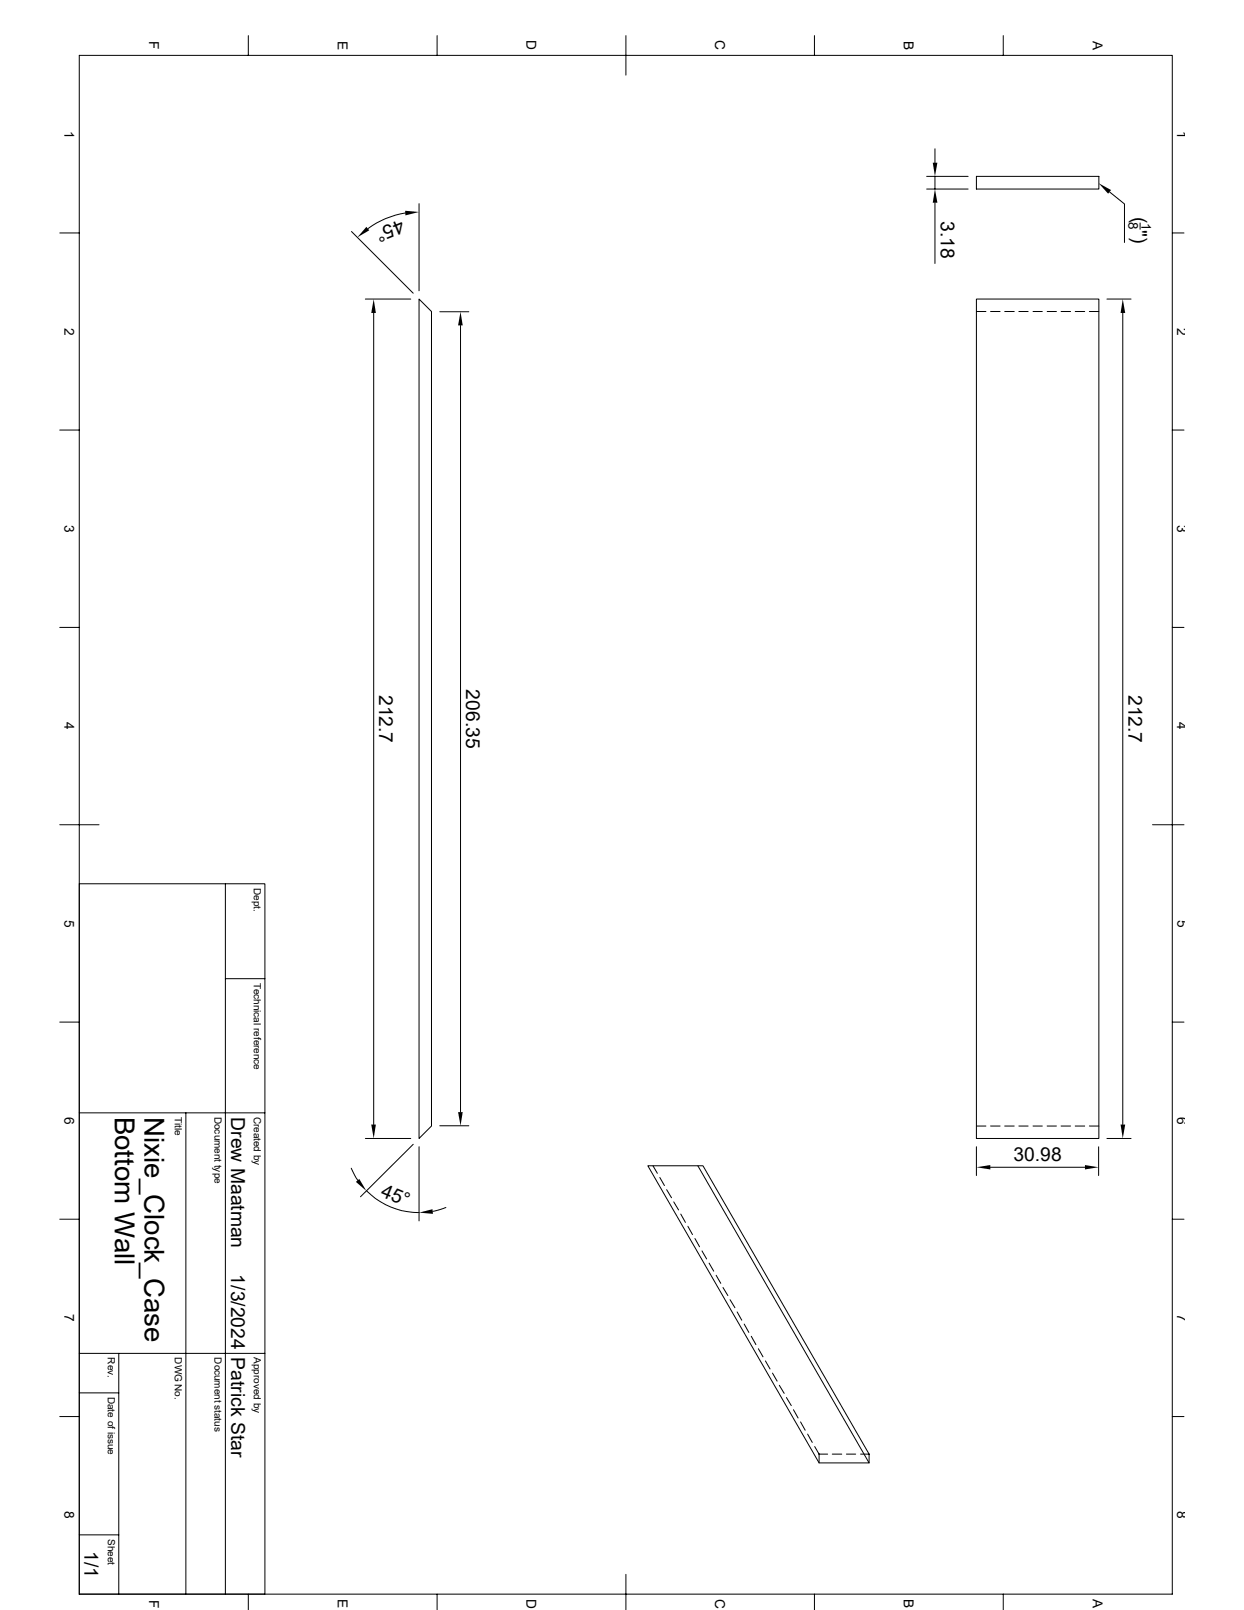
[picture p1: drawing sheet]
<svg xmlns="http://www.w3.org/2000/svg" width="216mm" height="279mm" viewBox="0 0 216 279" stroke-linecap="round" stroke-linejoin="round" font-family="sans-serif">
<g fill="none" stroke="#000" stroke-width=".17">
<path d="M13.8 9.6h189.7v267h-189.7zM43.1 6.2v3.4M75.9 6.2v3.4M108.6 6.2v6.8M141.4 6.2v3.4M174.1 6.2v3.4M70.4 37a14.7 14.7 0 0 0-6.5 2.7M72.7 35.3v15.2M160.8 30.6h7.2M160.8 32.8h7.2M162.3 25.8v2.4M162.3 30.6v2.2"/>
<path d="M162.3 35.2v10.5M169.5 30.6h21.2v2.2h-21.2zM192.6 33.3l2.6 2.1v6.7M197.9 38.7v1.1M10.4 40.4h3.4M61 40.2l10.7 10.7M63.4 51.9h7.9M64.9 54.3v140.9M72.7 51.9l2.2 2.2v141.3l-2.2 2.2zM76.3 54.1h5.1M79.9 56.5v136.5M169.5 51.9h21.2v145.7h-21.2z"/>
<path d="M169.5 54.1h1.6M171.9 54.1h1.7M174.4 54.1h1.6M176.8 54.1h1.6M179.3 54.1h1.6M181.7 54.1h1.6M184.1 54.1h1.7M186.6 54.1h1.7M189.1 54.1h1.6M192.1 51.9h4.2M194.9 54.3v140.9M203.5 40.4h2"/>
<path d="M10.4 74.6h3.4M203.5 74.6h2M10.4 108.9h3.4M203.5 108.9h2M10.4 143.1h6.8M13.8 153.4h32.2v123.2M39.1 153.4v123.2M200 143.1h5.5M10.4 177.4h3.4M39.1 169.8h6.9M203.5 177.4h2M13.8 193.1h32.2"/>
<path d="M32.3 193.1v83.5M63.4 197.6h7.9M71.7 198.6l-9.1 9.1M72.7 199v12.9M76.3 195.4h5.1M169.5 199v5M169.5 195.4h1.6M171.9 195.4h1.7M174.4 195.4h1.6M176.8 195.4h1.6M179.3 195.4h1.6M181.7 195.4h1.6"/>
<path d="M184.1 195.4h1.7M186.6 195.4h1.7M189.1 195.4h1.6M190.7 199v5M192.1 197.6h4.2M10.4 211.6h3.4M61 202.7l1.1 2.2M63.6 206.7a12.9 12.9 0 0 0 9.1 3.7M77.4 209.5l-2.3 .7M112.4 202.3h8.7l29.7 51.6h-8.6zM113.3 202.3l.8 1.3M114.5 204.3l.8 1.4"/>
<path d="M115.7 206.5l.8 1.4M116.9 208.6l.9 1.4M118.2 210.7l.8 1.4M119.4 212.8l.8 1.4M120.6 214.9l.8 1.5M121.1 202.3h.9l28.8 50M121.8 217.1l.8 1.4M123.1 219.2l.8 1.4M171.9 202.6h16.4M203.5 211.6h2M13.8 234.9h32.2M20.6 234.9v41.7"/>
<path d="M124.3 221.3l.8 1.4M125.5 223.4l.8 1.4M126.7 225.6l.9 1.3M127.9 227.7l.8 1.4M129.2 229.8l.8 1.4M130.4 231.9l.8 1.4M131.6 234.1l.8 1.4M132.8 236.2l.8 1.4M134.1 238.3l.8 1.4M10.4 245.8h3.4M13.8 241.7h6.8M135.3 240.4l.8 1.4"/>
<path d="M136.5 242.5l.8 1.4M137.7 244.6l.8 1.5M138.9 246.8l.8 1.4M140.2 248.9l.8 1.4M141.4 251l.8 1.3M142.2 252.3h1.4M142.2 252.3v1.6M144.4 252.3h1.7M146.9 252.3h1.6M149.4 252.3h1.4M150.8 252.3v1.6M203.5 245.8h2"/>
<path d="M13.8 266.4h6.8M43.1 276.6v2.8M75.9 276.6v2.8M108.6 273.2v6.2M141.4 276.6v2.8M174.1 276.6v2.8"/>
</g>
<g fill="#000">
<path d="M63.6 39.4l.5 .6-2.1 1.2zM70.3 36.6l2.4 .2-2.3 .6zM161.9 28.2h.8l-.4 2.4zM162.3 32.8l.4 2.4h-.8zM190.7 31.8l2.1 1.2-.5 .6zM64.9 51.9l.3 2.4h-.8zM79.9 54.1l.4 2.4h-.8zM194.9 51.9l.4 2.4h-.8zM64.4 195.2h.8l-.3 2.4zM79.5 193h.8l-.4 2.4zM194.5 195.2h.8l-.4 2.4zM61.8 205.1l.6-.5 1.2 2.1z"/>
<path d="M72.7 210.4l2.4-.6v.9zM169.5 202.6l2.4-.4v.7zM188.3 202.2l2.4 .4-2.4 .3z"/>
</g>
<g font-size="4.8">
<text x="19.9" y="193.8" transform="rotate(90 19.9 193.8)">Bottom Wall</text>
<text x="25.1" y="193.8" transform="rotate(90 25.1 193.8)">Nixie_Clock_Case</text>
</g>
<g font-size="3.3">
<text x="69.6" y="37.9" transform="rotate(157 69.6 37.9)">45°</text>
<text x="163.3" y="38.4" transform="rotate(90 163.3 38.4)">3.18</text>
<text x="196.6" y="37.6" transform="rotate(90 196.6 37.6)">( &quot;)</text>
<text x="80.9" y="119.6" transform="rotate(90 80.9 119.6)">206.35</text>
<text x="65.8" y="120.6" transform="rotate(90 65.8 120.6)">212.7</text>
<text x="195.8" y="120.6" transform="rotate(90 195.8 120.6)">212.7</text>
<text x="40.1" y="193.8" transform="rotate(90 40.1 193.8)">Drew Maatman</text>
<text x="175.9" y="201.5">30.98</text>
<text x="65.9" y="207.6" transform="rotate(23 65.9 207.6)">45°</text>
<text x="40.1" y="221.1" transform="rotate(90 40.1 221.1)">1/3/2024</text>
<text x="40.1" y="235.5" transform="rotate(90 40.1 235.5)">Patrick Star</text>
<text x="14.7" y="269.2" transform="rotate(90 14.7 269.2)">1/1</text>
</g>
<g font-size="2.4">
<text x="25.9" y="7.2" transform="rotate(90 25.9 7.2)">F</text>
<text x="58.6" y="7.1" transform="rotate(90 58.6 7.1)">E</text>
<text x="91.4" y="7" transform="rotate(90 91.4 7)">D</text>
<text x="124.1" y="7" transform="rotate(90 124.1 7)">C</text>
<text x="156.9" y="7.1" transform="rotate(90 156.9 7.1)">B</text>
<text x="189.7" y="7.1" transform="rotate(90 189.7 7.1)">A</text>
<text x="11.2" y="22.6" transform="rotate(90 11.2 22.6)">1</text>
<text x="204.3" y="22.6" transform="rotate(90 204.3 22.6)">1</text>
<text x="11.2" y="56.9" transform="rotate(90 11.2 56.9)">2</text>
<text x="204.3" y="56.9" transform="rotate(90 204.3 56.9)">2</text>
<text x="11.2" y="91.1" transform="rotate(90 11.2 91.1)">3</text>
<text x="204.3" y="91.1" transform="rotate(90 204.3 91.1)">3</text>
<text x="11.2" y="125.3" transform="rotate(90 11.2 125.3)">4</text>
<text x="204.3" y="125.4" transform="rotate(90 204.3 125.4)">4</text>
<text x="11.2" y="159.6" transform="rotate(90 11.2 159.6)">5</text>
<text x="204.3" y="159.6" transform="rotate(90 204.3 159.6)">5</text>
<text x="11.2" y="193.8" transform="rotate(90 11.2 193.8)">6</text>
<text x="204.3" y="193.8" transform="rotate(90 204.3 193.8)">6</text>
<text x="11.2" y="228" transform="rotate(90 11.2 228)">7</text>
<text x="204.3" y="228.1" transform="rotate(90 204.3 228.1)">7</text>
<text x="11.2" y="262.3" transform="rotate(90 11.2 262.3)">8</text>
<text x="204.3" y="262.3" transform="rotate(90 204.3 262.3)">8</text>
<text x="25.9" y="277.6" transform="rotate(90 25.9 277.6)">F</text>
<text x="58.6" y="277.5" transform="rotate(90 58.6 277.5)">E</text>
<text x="91.4" y="277.5" transform="rotate(90 91.4 277.5)">D</text>
<text x="124.1" y="277.5" transform="rotate(90 124.1 277.5)">C</text>
<text x="156.9" y="277.5" transform="rotate(90 156.9 277.5)">B</text>
<text x="189.7" y="277.5" transform="rotate(90 189.7 277.5)">A</text>
</g>
<g font-size="2.3">
<text x="195.8" y="38.6" transform="rotate(90 195.8 38.6)">8</text>
<text x="198.1" y="38.7" transform="rotate(90 198.1 38.7)">1</text>
</g>
<g font-size="1.7">
<text x="44" y="154.1" transform="rotate(90 44 154.1)">Dept.</text>
<text x="44" y="170.5" transform="rotate(90 44 170.5)">Technical reference</text>
<text x="30.4" y="193.8" transform="rotate(90 30.4 193.8)">Title</text>
<text x="37.2" y="193.8" transform="rotate(90 37.2 193.8)">Document type</text>
<text x="44" y="193.8" transform="rotate(90 44 193.8)">Created by</text>
<text x="18.7" y="235.5" transform="rotate(90 18.7 235.5)">Rev.</text>
<text x="30.4" y="235.5" transform="rotate(90 30.4 235.5)">DWG No.</text>
<text x="37.2" y="235.5" transform="rotate(90 37.2 235.5)">Document status</text>
<text x="44" y="235.5" transform="rotate(90 44 235.5)">Approved by</text>
<text x="18.7" y="242.4" transform="rotate(90 18.7 242.4)">Date of issue</text>
<text x="18.7" y="267" transform="rotate(90 18.7 267)">Sheet</text>
</g>
</svg>
